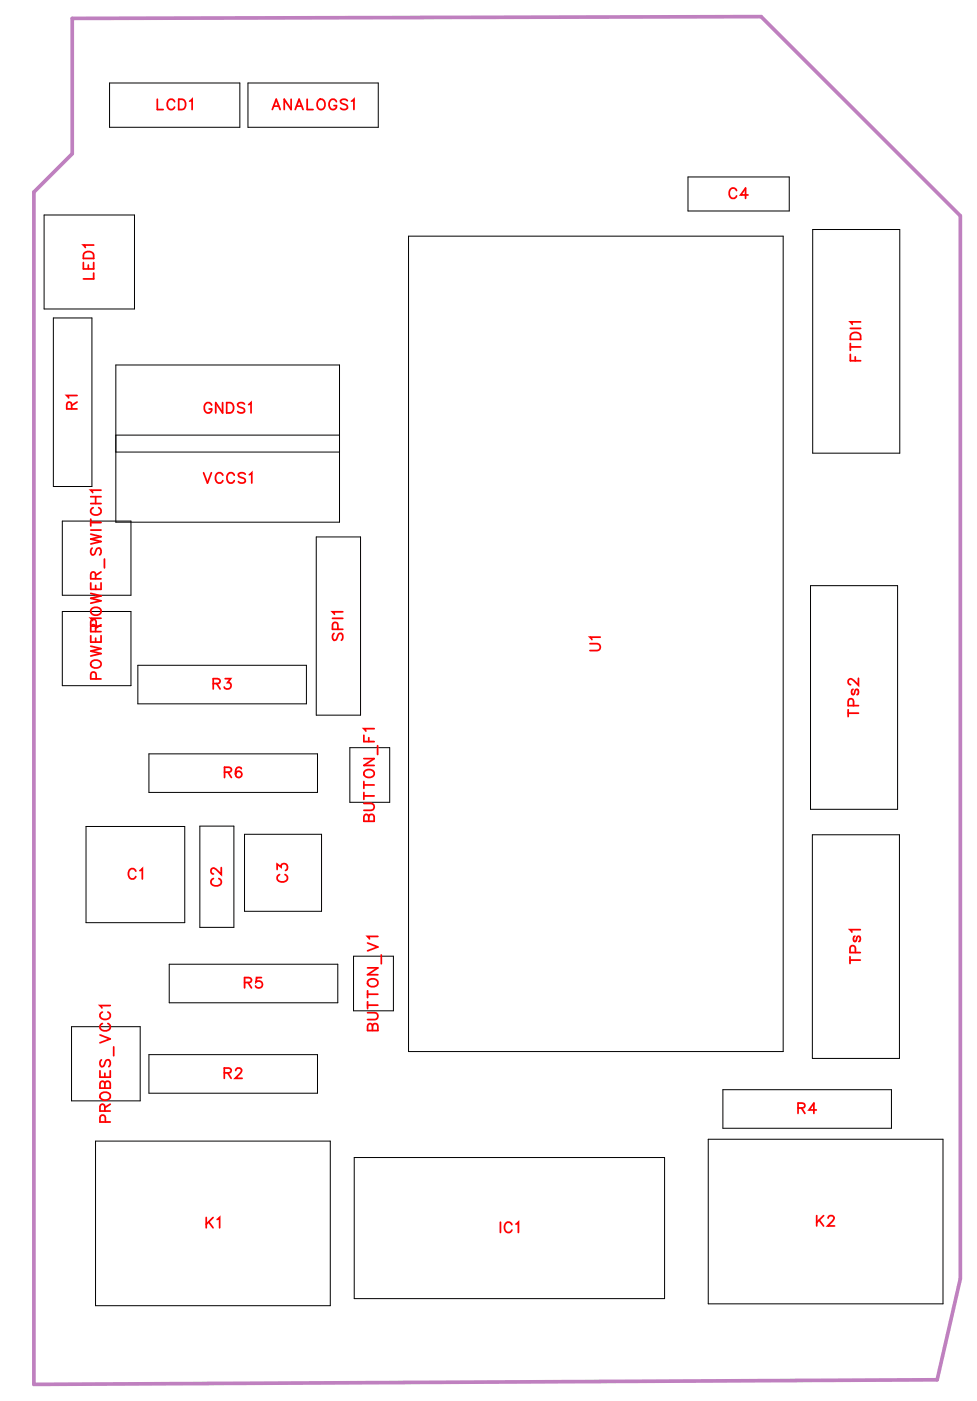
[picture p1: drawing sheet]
<svg xmlns="http://www.w3.org/2000/svg" width="67mm" height="96mm" viewBox="0 0 67 96" stroke-linecap="round" stroke-linejoin="round" font-family="sans-serif">
<path d="M5 1.3l47.4-.2 13.7 13.8v73.1l-1.6 7-62.2 .3v-82.1l2.7-2.6z" fill="none" stroke="#bf80bf" stroke-width=".25"/>
<g fill="none" stroke="#000" stroke-width=".07">
<path d="M3 14.8h6.3v6.5h-6.3zM7.5 5.7h9v3.1h-9zM17.1 5.7h8.9v3.1h-8.9zM28.1 16.3h25.8v56.1h-25.8zM47.3 12.2h7v2.3h-7zM55.9 15.8h6v15.4h-6zM3.7 21.9h2.6v11.6h-2.6zM4.3 35.9h4.7v5.1h-4.7zM8 25.1h15.4v10.8h-15.4zM8 31.1h15.4M8 29.9h15.4M21.8 37h3v12.2h-3z"/>
<path d="M4.3 42.1h4.7v5.1h-4.7zM5.9 56.9h6.8v6.6h-6.8zM9.5 45.8h11.6v2.6h-11.6zM10.2 51.9h11.6v2.6h-11.6zM13.8 56.9h2.3v6.9h-2.3zM16.8 57.4h5.3v5.3h-5.3zM24.1 51.5h2.7v3.7h-2.7zM55.8 40.3h6v15.4h-6zM55.9 57.5h6v15.3h-6zM4.9 70.7h4.7v5.1h-4.7zM6.6 78.5h16.1v11.4h-16.1zM10.2 72.6h11.6v2.6h-11.6z"/>
<path d="M11.6 66.4h11.6v2.6h-11.6zM24.3 65.8h2.8v3.8h-2.8zM24.4 79.7h21.3v9.7h-21.3zM48.7 78.4h16.2v11.3h-16.2zM49.7 75h11.6v2.7h-11.6z"/>
</g>
<g fill="none" stroke="#f00" stroke-width=".12">
<path d="M5.7 18.1v.4h.7v-.4M5.8 17.4l.2-.1 .3 .1 .1 .4h-.7zM6.1 18.2v.3M6.4 16.9h-.7l.2 .1M6.4 18.8v.4h-.7M10.8 6.8v.7h.4M12 7a.26 .26 0 0 0-.3-.2 .26 .26 0 0 0-.2 .3v.2a.26 .26 0 0 0 .2 .2 .26 .26 0 0 0 .3-.1M12.3 6.8h.2a.38 .38 0 0 1 .3 .4 .38 .38 0 0 1-.3 .3h-.2zM13.1 7l.1-.2v.7M18.7 7.5l.3-.7 .3 .7M18.8 7.3h.4M20 6.8v.7l-.4-.7v.7"/>
<path d="M20.3 7.5l.3-.7 .3 .7M20.4 7.3h.4M21.1 6.8v.7h.4M21.9 6.9h.1a.33 .33 0 0 1 .4 .3 .33 .33 0 0 1-.4 .3l-.2-.2zM23.2 7a.26 .26 0 0 0-.3-.2 .26 .26 0 0 0-.3 .3v.2a.25 .25 0 0 0 .3 .2 .25 .25 0 0 0 .3-.2h-.2M23.9 6.9l-.2-.1-.3 .1 .1 .2 .4 .2v.1l-.2 .1-.3-.1M24.2 7l.2-.2v.7M50.7 13.1a.26 .26 0 0 0-.3-.2 .26 .26 0 0 0-.2 .3v.2a.26 .26 0 0 0 .2 .3 .26 .26 0 0 0 .3-.2M51.5 13.4h-.5l.3-.5v.8M4.9 28.1v-.4h-.2l-.1 .1v.3h.7M5.3 27.2h-.7l.1 .2M5.3 27.7l-.4 .2"/>
<path d="M6.2 35.7v.5M6.2 36.8l.8 .1-.8 .2 .8 .2-.8 .1M6.2 36.5h.8M6.2 36h.8M6.2 34.7h.8M6.2 34.2h.8M6.3 37.7l-.1 .2 .1 .3 .2-.1 .3-.4h.1l.1 .2-.1 .3M6.4 34.9a.26 .26 0 0 0-.2 .3 .26 .26 0 0 0 .3 .2h.2a.26 .26 0 0 0 .3-.2 .26 .26 0 0 0-.2-.3M6.6 39.8l-.1-.4h-.2l-.1 .4h.8M6.6 34.2v.5M7 33.7h-.8l.2 .2M7 39.4l-.4 .2"/>
<path d="M7.2 38.5v.6M14 32.5l.3 .7 .2-.7M14.6 27.9a.26 .26 0 0 0-.3-.2 .26 .26 0 0 0-.2 .3v.1a.25 .25 0 0 0 .2 .3 .25 .25 0 0 0 .3-.3h-.2M15.3 27.7v.7l-.5-.7v.7M15.3 32.7a.26 .26 0 0 0-.3-.2 .26 .26 0 0 0-.2 .3v.2a.26 .26 0 0 0 .2 .2 .26 .26 0 0 0 .3-.1M15.6 27.7h.2a.38 .38 0 0 1 .3 .4 .38 .38 0 0 1-.3 .3h-.2zM16.1 32.7a.26 .26 0 0 0-.3-.2 .26 .26 0 0 0-.2 .3v.2a.26 .26 0 0 0 .2 .2 .26 .26 0 0 0 .3-.1M16.8 27.8l-.1-.1-.3 .1v.2l.4 .2v.1l-.1 .1-.3-.1M16.9 32.6l-.2-.1-.3 .1 .1 .2 .3 .2 .1 .1-.2 .1-.3-.1M17.1 27.8l.2-.1v.7M17.2 32.7l.1-.2v.7M58.5 24.4v.4h.7"/>
<path d="M58.5 23.6v.5M58.5 23.9h.7M58.5 22.6h.7M58.6 23a.39 .39 0 0 1 .6 .1v.3h-.7zM58.9 24.6v.2M59.2 22.2h-.7l.2 .1M6.2 44.5l.8 .1-.8 .2 .8 .2-.8 .1M6.2 43.8v.4h.8v-.4M6.2 40.1v.5h.8v-.5M6.2 40.8l.8 .2-.8 .2 .8 .1-.8 .2M6.3 45.5a.35 .35 0 0 1 .5 0 .35 .35 0 0 1 .1 .3 .33 .33 0 0 1-.4 .2 .33 .33 0 0 1-.2-.5zM6.3 41.9a.35 .35 0 0 1 .5-.1 .35 .35 0 0 1 .1 .4 .33 .33 0 0 1-.4 .1 .33 .33 0 0 1-.2-.4z"/>
<path d="M6.6 43.5l-.1-.4-.2-.1-.1 .5h.8M6.6 40.3v.3M6.6 43.9v.3M6.6 46.7v-.4h-.3l-.1 .4h.8M6.6 43.1v-.4h-.3l-.1 .4h.8M7 42.5h-.8l.2 .2M7 43l-.4 .2M9.3 60a.26 .26 0 0 0-.3-.2 .26 .26 0 0 0-.2 .3v.1a.26 .26 0 0 0 .2 .3 .26 .26 0 0 0 .3-.2M9.6 59.9l.2-.1v.7M14.7 47h.4v-.2l-.1-.1h-.3v.7M14.9 47l.2 .4M15.2 59.7v.5l-.3-.4-.2-.1-.2 .2v.1l.2 .1"/>
<path d="M15.5 53.1h.4v-.2l-.1-.1h-.3v.7M15.5 46.7h.4l-.2 .3a.24 .24 0 0 1 .1 .4 .24 .24 0 0 1-.4-.1M15.7 53.1l.2 .4M16.6 52.9v-.1a.35 .35 0 0 0-.4 .3 .35 .35 0 0 0 .2 .4 .22 .22 0 0 0 .2-.2 .22 .22 0 0 0-.2-.2 .22 .22 0 0 0-.2 .2M19.1 59.8v-.3l.2 .2a.24 .24 0 0 1 .4-.2 .24 .24 0 0 1-.1 .4M22.9 42.6h.7M23 43.6l-.1 .2 .1 .3 .2-.1 .2-.4h.1l.1 .2-.1 .3M23.3 43.3l-.1-.4h-.3v.4h.7M23.6 42.1h-.7l.1 .2M25 55.3h.5l.2 .2-.1 .2-.6 .1M25 54.8h.7M25 50.6v.4h.7"/>
<path d="M25 53.8v.5M25 54.5v.5M25 54h.7M25 52.2h.7l-.7 .5h.7M25.1 53a.35 .35 0 0 1 .5 0 .35 .35 0 0 1 .1 .4 .33 .33 0 0 1-.4 .1 .33 .33 0 0 1-.2-.5zM25.4 56.2l-.2-.1h-.1l-.1 .4h.7v-.3l-.1-.1h-.2v.4M25.4 50.8v.2M25.7 50.2h-.7l.2 .1M26 51.3v.6M40.6 44.3h.5l.2 .2-.1 .2-.6 .1M41.3 43.9h-.7l.1 .1M58.4 49.1h.7"/>
<path d="M58.4 48.8v.5M58.7 47.4l-.1 .2 .1 .2 .2-.3h.1l.1 .2-.1 .1M58.7 48.6v-.4l-.3-.1v.5h.7M59.1 46.7v.5l-.4-.4-.2-.1-.1 .2v.1l.1 .1M6.9 73.7v.4h.7v-.4M6.9 71.2l.7 .3-.7 .3M7 75.2a.35 .35 0 0 1 .4 0 .35 .35 0 0 1 .2 .4 .33 .33 0 0 1-.5 .1 .33 .33 0 0 1-.1-.5zM7 72.9l-.1 .2 .1 .3 .2-.1 .2-.4h.1l.1 .2-.1 .3M7 70.4a.26 .26 0 0 0-.1 .3 .26 .26 0 0 0 .3 .2h.1a.26 .26 0 0 0 .3-.2 .26 .26 0 0 0-.2-.3M7 69.7a.26 .26 0 0 0-.1 .3 .26 .26 0 0 0 .3 .2h.1a.26 .26 0 0 0 .3-.2 .26 .26 0 0 0-.2-.3M7.2 76.5v-.4l-.3-.1v.5h.7M7.2 74.6v-.2h-.3v.5h.7v-.3l-.1-.2-.2 .1-.1 .4"/>
<path d="M7.2 73.9v.2M7.3 77.2l-.1-.4h-.3v.4h.7M7.6 69.2h-.7l.1 .2M7.6 76l-.4 .2M7.8 72.1v.6M14.7 60.5a.26 .26 0 0 0-.2 .3 .26 .26 0 0 0 .3 .2h.2a.26 .26 0 0 0 .2-.2 .26 .26 0 0 0-.1-.3M15.4 73.8h.4l.1-.2-.2-.1h-.3v.7M15.7 73.8l.2 .4M16.2 73.7l.2-.2h.1l.1 .1-.1 .3-.3 .3h.5M16.8 67.6h.4l.1-.2-.2-.1h-.3v.7M17.1 67.6l.2 .4M18 67.3h-.3l-.1 .3a.25 .25 0 0 1 .4 0 .25 .25 0 0 1 0 .4 .25 .25 0 0 1-.4-.1"/>
<path d="M19.2 60.2a.26 .26 0 0 0-.1 .3 .26 .26 0 0 0 .2 .2h.2a.26 .26 0 0 0 .3-.2 .26 .26 0 0 0-.2-.3M25.3 69.7h.5l.2 .2-.1 .2-.6 .1M25.3 69.2h.7M25.3 68.2v.5M25.3 68.9v.5M25.3 68.4h.7M25.3 66.6h.7l-.7 .5h.7M25.3 64.9l.7 .3-.7 .2M25.4 67.4a.35 .35 0 0 1 .4 0 .35 .35 0 0 1 .2 .4 .33 .33 0 0 1-.5 .1 .33 .33 0 0 1-.1-.5zM25.6 70.6l-.1-.1h-.1l-.1 .4h.7v-.3l-.1-.1h-.2l-.1 .4M26 64.5h-.7l.1 .1M26.2 65.7v.6"/>
<path d="M54.9 76.3l.4-.1 .1-.1-.2-.2h-.3v.7M55.2 76.3l.2 .3M56.2 76.4h-.5l.3-.5v.7M58.5 66.1h.7M58.5 65.8v.5M58.8 64.4l-.1 .2 .1 .2 .2-.3h.2v.2l-.1 .1M58.9 65.6l-.1-.4-.2-.1-.1 .5h.7M59.2 64h-.7l.1 .2M14.2 83.8v.7M14.4 84.1l.3 .4M14.7 83.8l-.5 .5M14.9 83.9l.2-.1v.7"/>
<path d="M34.4 84.1v.7M35.2 84.3a.26 .26 0 0 0-.3-.2 .26 .26 0 0 0-.2 .3v.2a.26 .26 0 0 0 .2 .2 .26 .26 0 0 0 .3-.1M35.5 84.2l.2-.1v.7M56.2 83.7v.7M56.4 84l.3 .4M56.7 83.7l-.5 .4M57 83.8l.1-.1h.2l.1 .1-.1 .2-.3 .4h.4"/>
</g>
<g font-size="1.2" fill="#fff">
<text x="10.8" y="7.8">LCD1</text>
<text x="18.7" y="7.8">ANALOGS1</text>
<text x="50.1" y="13.9">C4</text>
<text x="6.7" y="19.3" transform="rotate(-90 6.7 19.3)">LED1</text>
<text x="5.6" y="28.2" transform="rotate(-90 5.6 28.2)">R1</text>
<text x="14" y="28.7">GNDS1</text>
<text x="59.5" y="24.9" transform="rotate(-90 59.5 24.9)">FTDI1</text>
<text x="13.9" y="33.5">VCCS1</text>
<text x="7.2" y="46.8" transform="rotate(-90 7.2 46.8)">POWER1</text>
<text x="7.2" y="43.2" transform="rotate(-90 7.2 43.2)">POWER_SWITCH1</text>
<text x="14.6" y="47.7">R3</text>
<text x="23.9" y="44.1" transform="rotate(-90 23.9 44.1)">SPI1</text>
<text x="41.6" y="44.8" transform="rotate(-90 41.6 44.8)">U1</text>
<text x="15.4" y="53.8">R6</text>
<text x="59.4" y="49.4" transform="rotate(-90 59.4 49.4)">TPs2</text>
<text x="26" y="56.6" transform="rotate(-90 26 56.6)">BUTTON_F1</text>
<text x="8.8" y="60.8">C1</text>
<text x="15.5" y="61" transform="rotate(-90 15.5 61)">C2</text>
<text x="20.1" y="60.8" transform="rotate(-90 20.1 60.8)">C3</text>
<text x="16.8" y="68.3">R5</text>
<text x="26.3" y="71" transform="rotate(-90 26.3 71)">BUTTON_V1</text>
<text x="59.5" y="66.4" transform="rotate(-90 59.5 66.4)">TPs1</text>
<text x="7.9" y="77.3" transform="rotate(-90 7.9 77.3)">PROBES_VCC1</text>
<text x="15.4" y="74.5">R2</text>
<text x="54.9" y="76.9">R4</text>
<text x="14.1" y="84.8">K1</text>
<text x="34.4" y="85.1">IC1</text>
<text x="56.1" y="84.7">K2</text>
</g>
</svg>
